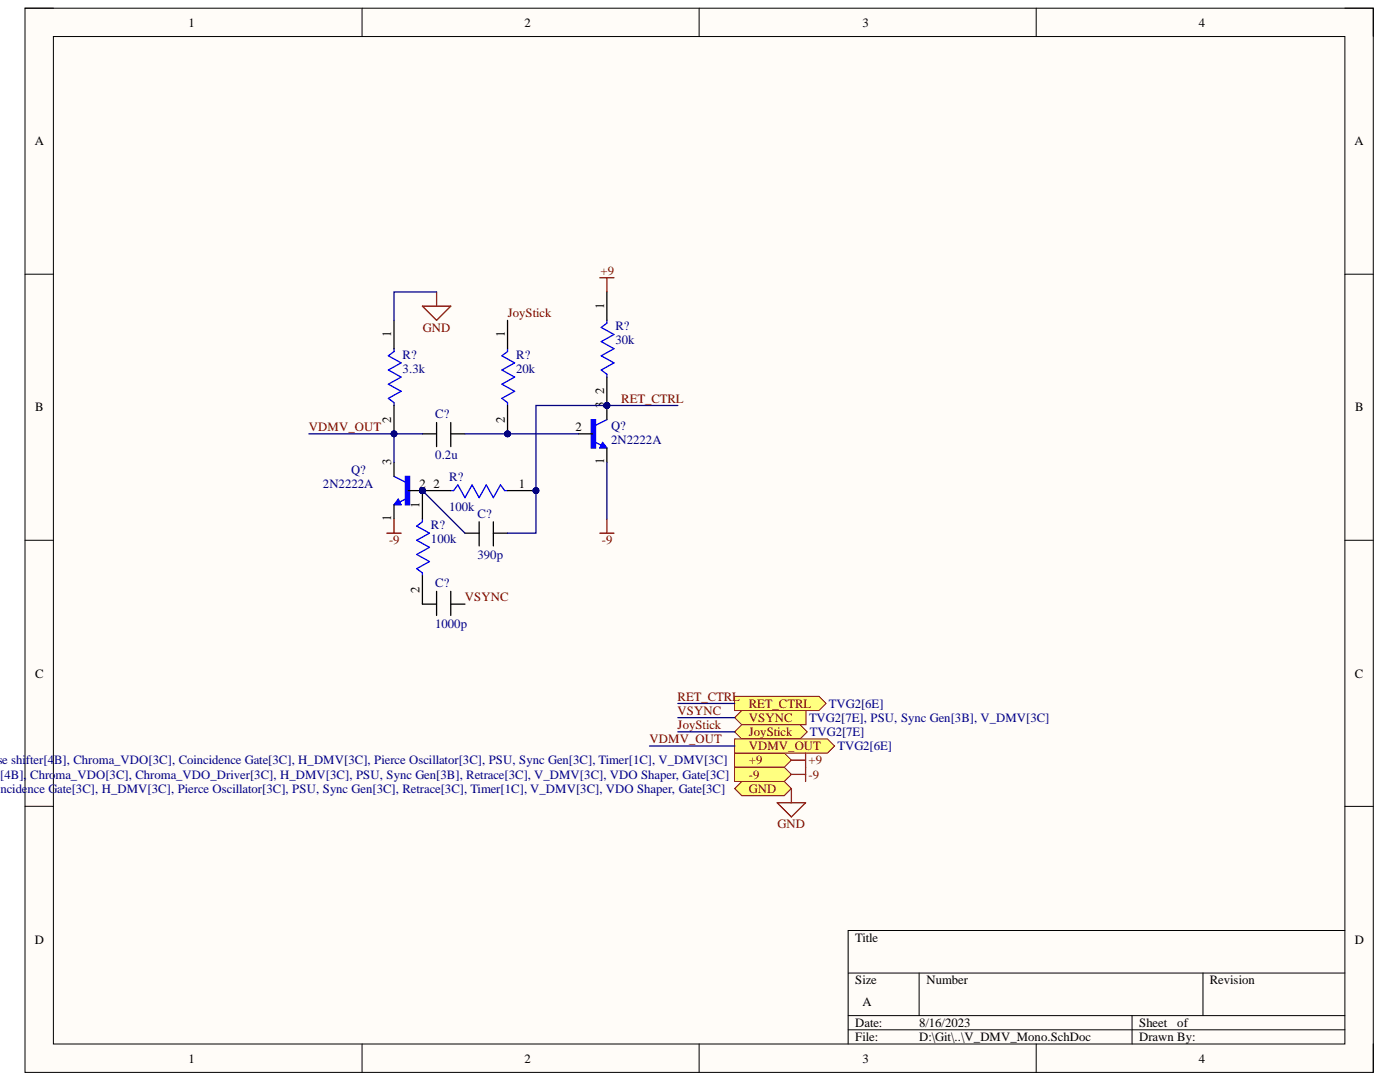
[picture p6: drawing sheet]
<svg xmlns="http://www.w3.org/2000/svg" width="279mm" height="216mm" viewBox="0 0 279 216" stroke-linecap="round" stroke-linejoin="round" font-family="sans-serif">
<path d="M5 1.6h269.1v212.4h-269.1z" fill-rule="evenodd" fill="#fffcf8"/>
<path d="M5 1.6h269.1v212.4h-269.1z" fill="none" stroke="#000" stroke-width=".2"/>
<path d="M10.7 7.3h257.7v201h-257.7z" fill-rule="evenodd" fill="#fffcf8"/>
<g fill="none" stroke="#000" stroke-width=".2">
<path d="M5 1.6h5.7M10.7 7.3h257.7v201h-257.7zM72.3 1.6v5.7M139.5 1.6v5.7M206.8 1.6v5.7M268.4 1.6h5.7v5.7M5 54.7h5.7M268.4 54.7h5.7M5 107.8h5.7M268.4 107.8h5.7M5 160.9h5.7M268.4 160.9h5.7"/>
<path d="M169.3 194.2h99.1M183.4 194.2v8.5M240.1 194.2v8.5M268.4 185.7h-99.1v22.6M72.3 208.3v5.7M139.5 208.3v5.7M169.3 202.7h99.1M169.3 205.5h99.1M206.8 208.3v5.7M225.9 202.7v5.6M274.1 208.3v5.7"/>
</g>
<path d="M118 83.7h.9v5.7h-.9z" fill-rule="evenodd" fill="#00f"/>
<path d="M118 83.7h.9v5.7h-.9zM118.6 88.2l1.4 .6M121.1 83.7l-2.2 1.2" fill="none" stroke="#00f" stroke-width=".25"/>
<path d="M115.5 86.6h2.8" fill="none" stroke="#000" stroke-width=".25"/>
<path d="M80.9 95.1h.8v5.6h-.8z" fill-rule="evenodd" fill="#00f"/>
<path d="M78.6 69.6v.5l-1.1 .9 2.6 1.4-2.6 1.4 2.6 1.4-2.6 1.5 2.6 1.4-2.6 1.4M101.3 69.6v.5l-1.1 .9 2.5 1.4-2.5 1.4 2.5 1.4-2.5 1.5 2.5 1.4-2.5 1.4M121.1 63.9v.6l-1.1 .8 2.5 1.4-2.5 1.5 2.5 1.4-2.5 1.4 2.5 1.4-2.5 1.4 1.1 .9v.5M78.6 95.1l2.3 1.1M80.9 95.1h.8v5.6h-.8zM81.1 99.5l-1.4 .7M90 97.9h.5l.9-1.1 1.4 2.5 1.4-2.5 1.4 2.5 1.4-2.5 1.5 2.5 1.4-2.5 .8 1.1M84.3 103.6v.5l-1.1 .9 2.5 1.4-2.5 1.4 2.5 1.4-2.5 1.4 2.5 1.5-2.5 1.4 1.1 .8v.6" fill="none" stroke="#00f" stroke-width=".25"/>
<g fill="none" stroke="#000" stroke-width=".25">
<path d="M121.1 58.3v5.6M78.6 63.9v5.7M101.3 63.9v5.7M121.1 75.2v5.7M78.6 92.2v2.9M81.5 97.9h8.5M84.3 86.6h2.8M84.3 97.9v5.7M87.1 84.3v4.8M90 86.6h2.8M90 84.3v4.8M101.3 97.9h5.7"/>
<path d="M84.3 114.9v5.6h2.8M87.1 118v4.8M90 118v4.8M92.8 106.4h2.8M95.6 104.1v4.8M98.5 106.4h2.8M98.5 104.1v4.8M90 120.5h2.8"/>
</g>
<path d="M87.1 58.3v2.8M119.7 55.4h2.8M121.1 55.4v2.9M84.3 61.1h5.7l-2.9 2.8zM77.2 106.4h2.9M78.6 103.6v2.8M119.7 106.4h2.8M121.1 103.6v2.8" fill="none" stroke="#800000" stroke-width=".25"/>
<path d="M146.6 143.2l1.4-1.4h12.9v2.8h-12.9z" fill-rule="evenodd" fill="#ffff80"/>
<path d="M146.6 143.2l1.4-1.4h12.9v2.8h-12.9z" fill="none" stroke="#800000" stroke-width=".2"/>
<path d="M146.6 150.3h9.9l1.4 1.4-1.4 1.4h-9.9z" fill-rule="evenodd" fill="#ffff80"/>
<path d="M146.6 150.3h9.9l1.4 1.4-1.4 1.4h-9.9z" fill="none" stroke="#800000" stroke-width=".2"/>
<path d="M146.6 153.1h9.9l1.4 1.4-1.4 1.4h-9.9z" fill-rule="evenodd" fill="#ffff80"/>
<path d="M146.6 153.1h9.9l1.4 1.4-1.4 1.4h-9.9z" fill="none" stroke="#800000" stroke-width=".2"/>
<path d="M146.6 146l1.4-1.4h11.7l1.4 1.4-1.4 1.4h-11.7z" fill-rule="evenodd" fill="#ffff80"/>
<path d="M146.6 146l1.4-1.4h11.7l1.4 1.4-1.4 1.4h-11.7z" fill="none" stroke="#800000" stroke-width=".2"/>
<path d="M146.6 147.4h18.5l1.5 1.5-1.5 1.4h-18.5z" fill-rule="evenodd" fill="#ffff80"/>
<path d="M146.6 147.4h18.5l1.5 1.5-1.5 1.4h-18.5z" fill="none" stroke="#800000" stroke-width=".2"/>
<path d="M146.6 157.4l1.4-1.5h8.5l1.4 1.5-1.4 1.4h-8.5z" fill-rule="evenodd" fill="#ffff80"/>
<path d="M146.6 157.4l1.4-1.5h8.5l1.4 1.5-1.4 1.4h-8.5z" fill="none" stroke="#800000" stroke-width=".2"/>
<path d="M87.1 58.3h-8.5v5.6M61.6 86.6h22.7M78.6 86.6v5.6M84.3 97.9l8.5 8.5M92.8 86.6h22.7M121.1 92.2v11.4M135.3 80.9h-28.3v25.5h-5.7M129.6 148.9h17M135.3 143.2h11.3M135.3 146h11.3" fill="none" stroke="#000080" stroke-width=".25"/>
<path d="M157.9 151.7h2.9M157.9 154.5h2.9M157.9 157.4v2.8M160.8 150.3v5.6M155.1 160.2h5.7l-2.9 2.8z" fill="none" stroke="#800000" stroke-width=".25"/>
<path d="M146.6 138.9h16.8l1.5 1.5-1.5 1.4h-16.8z" fill-rule="evenodd" fill="#ffff80"/>
<path d="M146.6 138.9h16.8l1.5 1.5-1.5 1.4h-16.8z" fill="none" stroke="#800000" stroke-width=".2"/>
<path d="M135.3 140.4h11.3" fill="none" stroke="#000080" stroke-width=".25"/>
<g font-size="6.7" fill="#000080">
<text x="78" y="85.1">PIR?02</text>
<text x="100.5" y="85.1">PIR?02</text>
</g>
<text font-size="3.9" fill="#000080" x="120.7" y="83.1">PIQ?03</text>
<g font-size="3.9">
<text x="120.7" y="91.6">PIQ?01</text>
<text x="78" y="102.9">PIQ?01</text>
</g>
<g font-size="2.5">
<text x="37.6" y="5.3">1</text>
<text x="104.7" y="5.3">2</text>
<text x="172.1" y="5.3">3</text>
<text x="239.3" y="5.3">4</text>
<text x="6.9" y="29">A</text>
<text x="270.3" y="29">A</text>
<text x="120.6" y="61.6" transform="rotate(-90 120.6 61.6)">1</text>
<text x="78.1" y="67.3" transform="rotate(-90 78.1 67.3)">1</text>
<text x="100.7" y="67.3" transform="rotate(-90 100.7 67.3)">1</text>
<text x="7" y="82.1">B</text>
<text x="120.6" y="81.5" transform="rotate(-90 120.6 81.5)">3</text>
<text x="120.6" y="78.7" transform="rotate(-90 120.6 78.7)">2</text>
<text x="270.5" y="82.1">B</text>
<text x="78.1" y="84.4" transform="rotate(-90 78.1 84.4)">2</text>
<text x="100.7" y="84.4" transform="rotate(-90 100.7 84.4)">2</text>
<text x="114.9" y="86">2</text>
<text x="78.1" y="92.8" transform="rotate(-90 78.1 92.8)">3</text>
<text x="120.6" y="92.7" transform="rotate(-90 120.6 92.7)">1</text>
<text x="83.7" y="101.3" transform="rotate(-90 83.7 101.3)">1</text>
<text x="83.7" y="97.3">2</text>
<text x="86.5" y="97.3">2</text>
<text x="103.5" y="97.3">1</text>
<text x="78.1" y="104" transform="rotate(-90 78.1 104)">1</text>
<text x="83.7" y="118.3" transform="rotate(-90 83.7 118.3)">2</text>
<text x="7" y="135.2">C</text>
<text x="270.4" y="135.2">C</text>
<text x="6.9" y="188.3">D</text>
<text x="170.7" y="187.9">Title</text>
<text x="270.4" y="188.3">D</text>
<text x="170.7" y="196.4">Size</text>
<text x="184.9" y="196.4">Number</text>
<text x="241.5" y="196.4">Revision</text>
<text x="172.1" y="200.7">A</text>
<text x="170.7" y="204.9">Date:</text>
<text x="170.7" y="207.7">File:</text>
<text x="183.4" y="204.9">8/16/2023</text>
<text x="183.4" y="207.7">D:\Git\..\V_DMV_Mono.SchDoc</text>
<text x="227.3" y="204.9">Sheet</text>
<text x="227.3" y="207.7">Drawn By:</text>
<text x="235" y="204.9">of</text>
<text x="37.6" y="212">1</text>
<text x="104.7" y="212">2</text>
<text x="172.1" y="212">3</text>
<text x="239.3" y="212">4</text>
</g>
<g font-size="2.5" fill="#800000">
<text x="119.8" y="54.9">+9</text>
<text x="101.3" y="63.3">JoyStick</text>
<text x="84.4" y="66.2">GND</text>
<text x="124" y="80.3">RET_CTRL</text>
<text x="61.7" y="86">VDMV_OUT</text>
<text x="77.6" y="108.6">-9</text>
<text x="120.1" y="108.6">-9</text>
<text x="92.8" y="120">VSYNC</text>
<text x="135.2" y="142.6">VSYNC</text>
<text x="135.2" y="139.8">RET_CTRL</text>
<text x="149.4" y="141.2">RET_CTRL</text>
<text x="129.7" y="148.3">VDMV_OUT</text>
<text x="135.2" y="145.5">JoyStick</text>
<text x="149.4" y="144.1">VSYNC</text>
<text x="149.4" y="146.9">JoyStick</text>
<text x="149.4" y="149.7">VDMV_OUT</text>
<text x="149.4" y="152.5">+9</text>
<text x="149.4" y="155.4">-9</text>
<text x="161.4" y="152.5">+9</text>
<text x="161.4" y="155.4">-9</text>
<text x="149.4" y="158.2">GND</text>
<text x="155.2" y="165.3">GND</text>
</g>
<g font-size="2.5" fill="#000080">
<text x="122.8" y="65.9">R?</text>
<text x="80.3" y="71.6">R?</text>
<text x="103" y="71.6">R?</text>
<text x="122.8" y="68.7">30k</text>
<text x="80.3" y="74.4">3.3k</text>
<text x="103" y="74.4">20k</text>
<text x="86.9" y="83.4">C?</text>
<text x="122" y="85.7">Q?</text>
<text x="122" y="88.5">2N2222A</text>
<text x="70.1" y="94.5">Q?</text>
<text x="86.9" y="91.6">0.2u</text>
<text x="89.7" y="96">R?</text>
<text x="64.4" y="97.3">2N2222A</text>
<text x="89.7" y="101.9">100k</text>
<text x="86" y="105.5">R?</text>
<text x="95.3" y="103.3">C?</text>
<text x="86" y="108.4">100k</text>
<text x="95.3" y="111.5">390p</text>
<text x="86.9" y="117.2">C?</text>
<text x="86.9" y="125.4">1000p</text>
<text x="165.4" y="141.2">TVG2[6E]</text>
<text x="161.5" y="144.1">TVG2[7E], PSU, Sync Gen[3B], V_DMV[3C]</text>
<text x="161.6" y="146.9">TVG2[7E]</text>
<text x="167.1" y="149.7">TVG2[6E]</text>
<text x="-.8" y="155.4">r[4B],</text>
<text x="-.6" y="152.5">se shi</text>
<text x="5.2" y="152.5">fter[4B], Chroma_VDO[3C], Coincidence Gate[3C], H_DMV[3C], Pierce Oscillator[3C], PSU, Sync Gen[3C], Timer[1C], V_DMV[3C]</text>
<text x="6" y="155.4">Chroma_VDO[3C], Chroma_VDO_Driver[3C], H_DMV[3C], PSU, Sync Gen[3B], Retrace[3C], V_DMV[3C], VDO Shaper, Gate[3C]</text>
<text x="-.6" y="158.2">incide</text>
<text x="5.5" y="158.2">nce Gate[3C], H_DMV[3C], Pierce Oscillator[3C], PSU, Sync Gen[3C], Retrace[3C], Timer[1C], V_DMV[3C], VDO Shaper, Gate[3C]</text>
</g>
<g font-size="1.1" fill="#000080">
<text x="80.8" y="98.1">PIQ?02</text>
<text x="100.5" y="98.1">PIR?01</text>
</g>
</svg>
